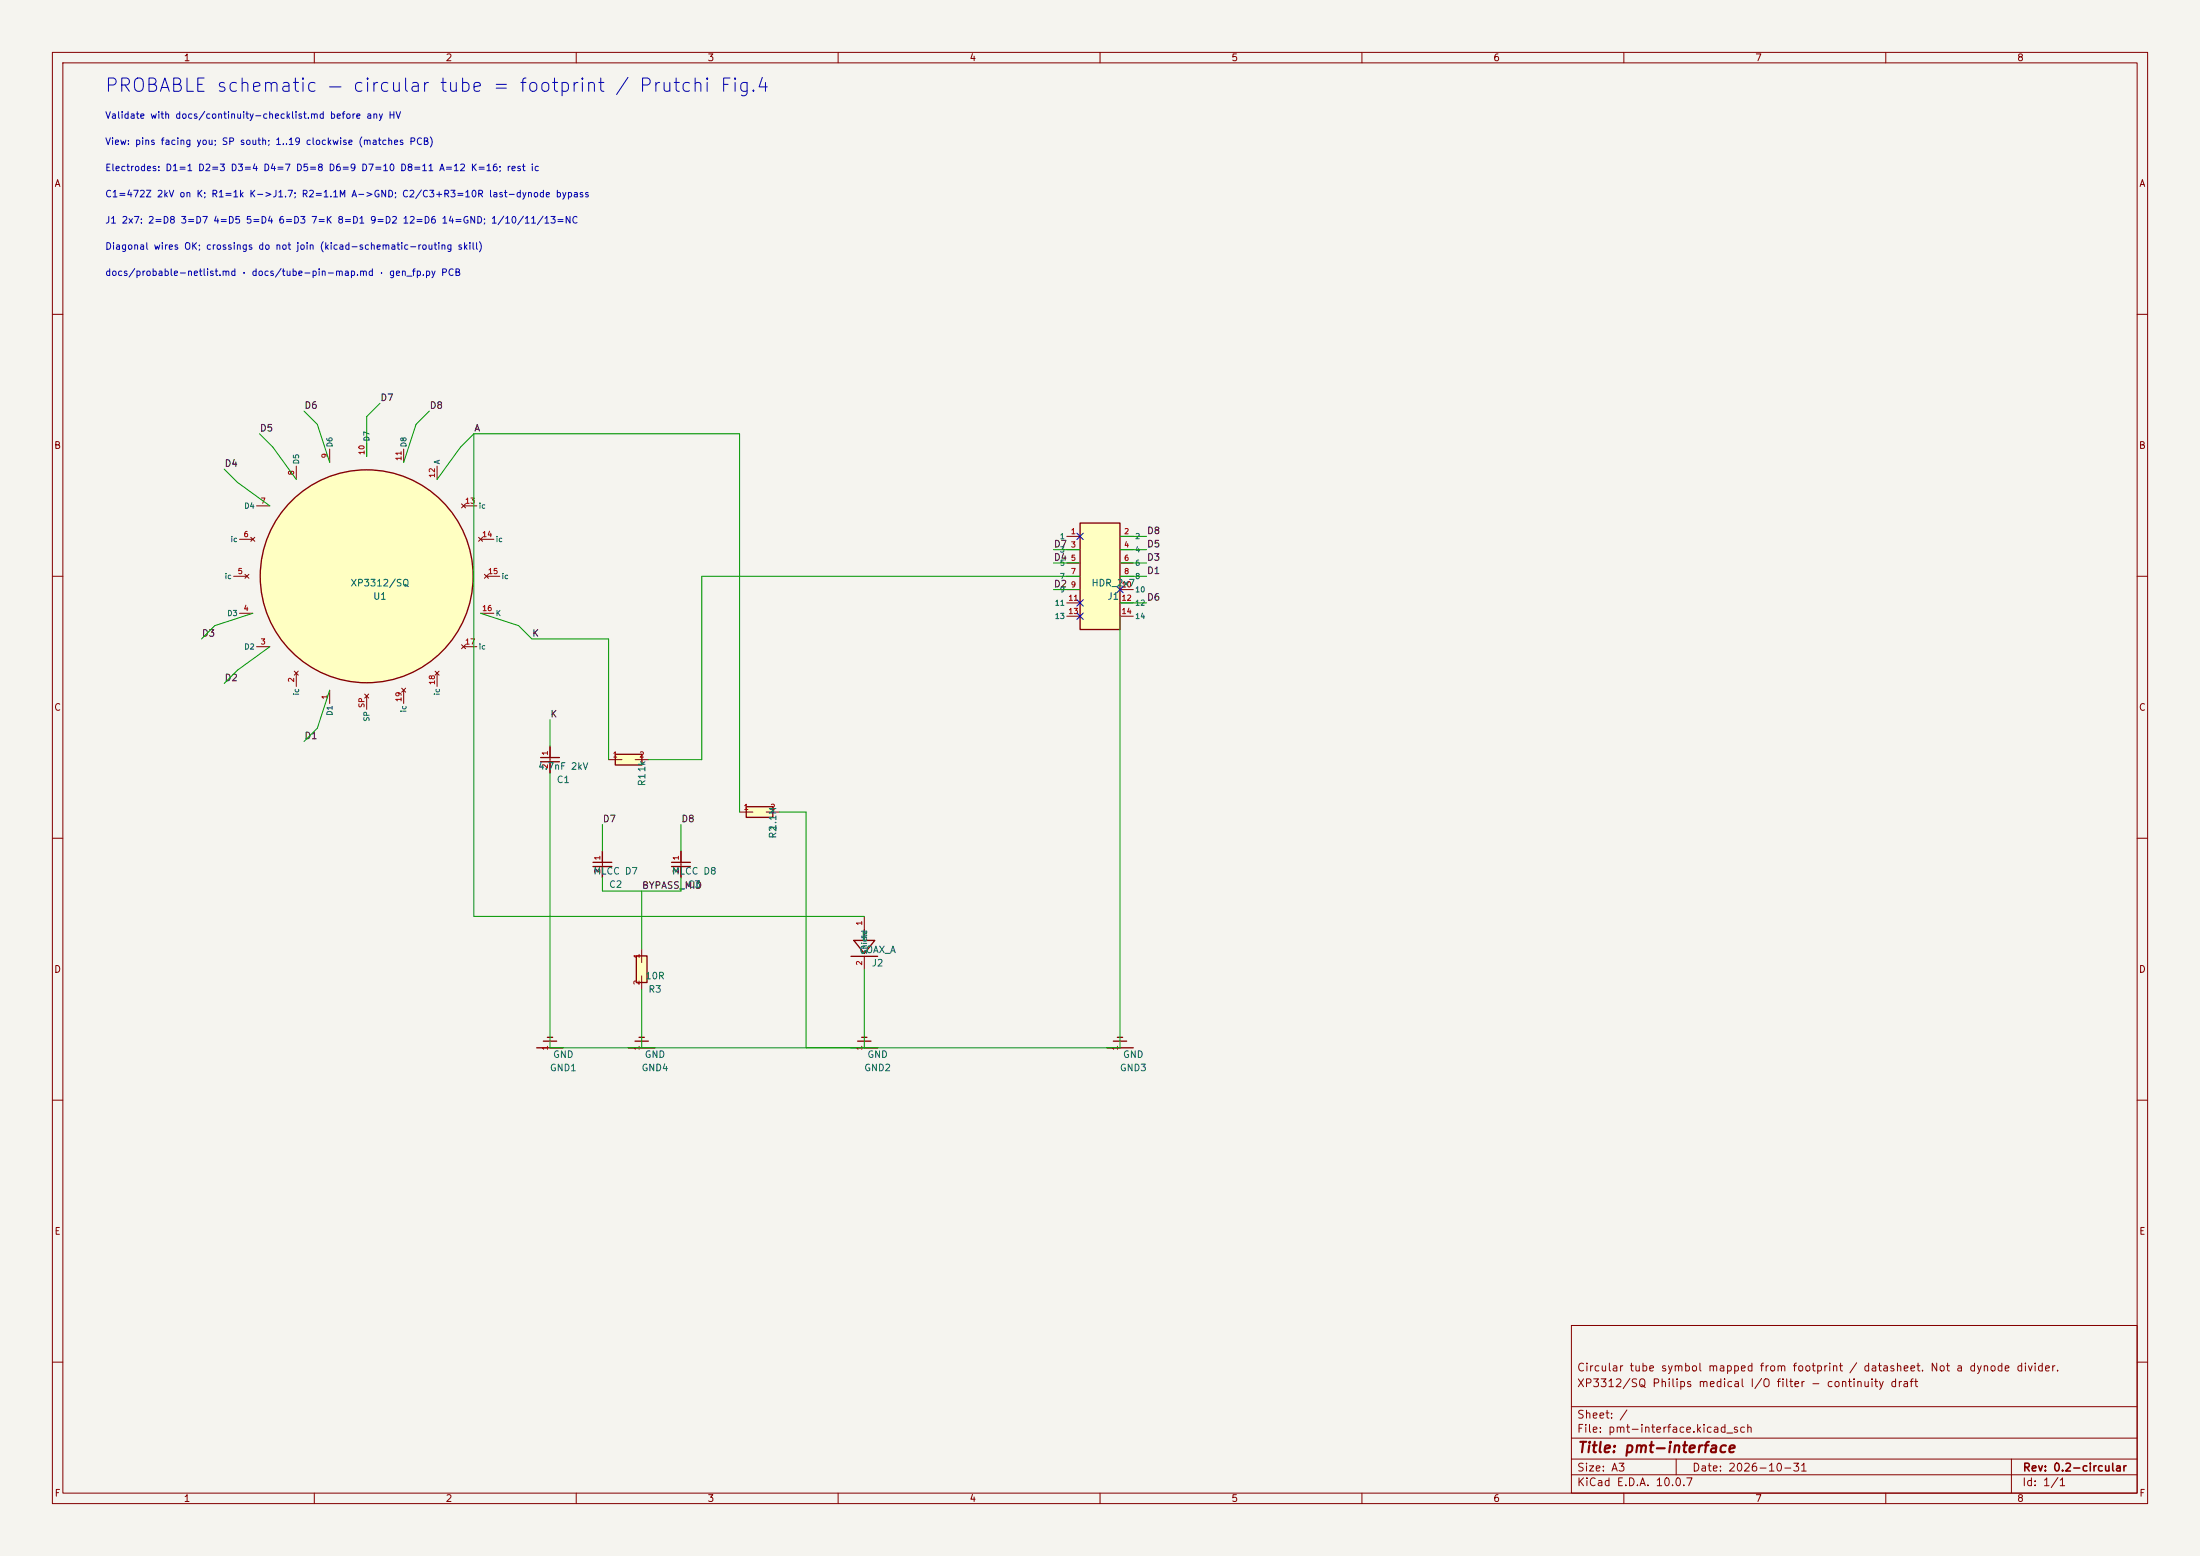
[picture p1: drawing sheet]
<svg xmlns="http://www.w3.org/2000/svg" width="420mm" height="297mm" viewBox="0 0 420 297" stroke-linecap="round" stroke-linejoin="round" font-family="sans-serif">
<path d="M0 0h420v297h-420z" fill="#f5f4ef" stroke="#f5f4ef" stroke-width=".19"/>
<g fill="none" stroke="#840000" stroke-width=".19">
<path d="M10 10h400v277h-400zM12 12h396v273h-396zM60 10v2M110 10v2M160 10v2M210 10v2M260 10v2M310 10v2M360 10v2M10 60h2M408 60h2M10 110h2"/>
<path d="M408 110h2M10 160h2M408 160h2M10 210h2M408 210h2M300 253h108v32h-108zM10 260h2M300 278.5h108M300 274.5h108M300 268.5h108M320 278.5v3M384 278.5v6.5"/>
<path d="M408 260h2M60 285v2M110 285v2M160 285v2M210 285v2M260 285v2M300 281.5h108M310 285v2M360 285v2"/>
</g>
<path d="M206.2 99.8h7.6v20.4h-7.6z" fill="#ffffc2"/>
<g fill="none" stroke="#840000" stroke-width=".25">
<path d="M206.2 99.8h7.6v20.4h-7.6zM103.2 144.6h3.6M103.2 145.4h3.6M105 142.5v2.1M105 145.4v2.1M113.2 164.6h3.6M113.2 165.4h3.6M115 162.5v2.1M115 165.4v2.1M128.2 164.6h3.6M128.2 165.4h3.6M130 162.5v2.1"/>
<path d="M130 165.4v2.1"/>
</g>
<g fill="none" stroke="#840000" stroke-width=".19">
<path d="M203.6 102.4h2.6M203.6 104.9h2.6M203.6 107.5h2.6M203.6 110h2.6M203.6 112.5h2.6M203.6 115.1h2.6M203.6 117.6h2.6M213.8 102.4h2.5M213.8 104.9h2.5M213.8 107.5h2.5M213.8 110h2.5M213.8 112.5h2.5"/>
<path d="M213.8 115.1h2.5M213.8 117.6h2.5M105 142.5v5M115 162.5v5M130 162.5v5"/>
</g>
<path d="M121.5 182.5h2v5h-2z" fill="#ffffc2"/>
<path d="M102.5 200h5M103.7 198.7h2.6M104.5 198h1M120 200h5M121.2 198.7h2.6M121.5 182.5h2v5h-2zM122 198h1" fill="none" stroke="#840000" stroke-width=".25"/>
<path d="M105 200h.1M122.5 200h.1M122.5 181.2v2.5M122.5 186.3v2.5" fill="none" stroke="#840000" stroke-width=".19"/>
<path d="M117.5 144h5v2h-5z" fill="#ffffc2"/>
<path d="M117.5 144h5v2h-5z" fill="none" stroke="#840000" stroke-width=".25"/>
<path d="M116.2 145h2.5M121.3 145h2.5" fill="none" stroke="#840000" stroke-width=".19"/>
<path d="M142.5 154h5v2h-5z" fill="#ffffc2"/>
<g fill="none" stroke="#840000" stroke-width=".25">
<path d="M142.5 154h5v2h-5zM163 179.5h4l-2 2.5zM165 177.5v2M162.5 200h5M162.5 182.5h5M163.7 198.7h2.6M164.5 198h1M211.3 200h5M212.5 198.7h2.6M213.3 198h1"/>
<circle cx="70" cy="110" r="20.3"/>
</g>
<g fill="none" stroke="#840000" stroke-width=".19">
<path d="M49 96.6h2.5M56.6 89v2.5M62.9 85.7v2.6M70 84.6v2.5M77.1 85.7v2.6M83.4 89v2.5M88.1 96.2l.8 .7M88.5 96.6h2.5M88.9 96.2l-.8 .7M44.6 110h2.5M45.7 117.1h2.6M45.7 102.9h2.6"/>
<path d="M46.8 109.6l.7 .8M47.5 109.6l-.7 .8M47.9 102.6l.7 .7M48.6 102.6l-.7 .7M91.4 102.6l.7 .7M91.7 117.1h2.6M91.7 102.9h2.6M92.1 102.6l-.7 .7M92.5 109.6l.7 .8M92.9 110h2.5M93.2 109.6l-.7 .8M49 123.4h2.5"/>
<path d="M56.2 128.1l.7 .8M56.6 128.5v2.5M56.9 128.1l-.7 .8M62.9 131.7v2.6M69.6 132.5l.8 .7M70 132.9v2.5M70.4 132.5l-.8 .7M76.7 131.4l.7 .7M77.1 131.7v2.6M77.4 131.4l-.7 .7M83.1 128.1l.7 .8M83.4 128.5v2.5"/>
<path d="M83.8 128.1l-.7 .8M88.1 123.1l.8 .7M88.5 123.4h2.5M88.9 123.1l-.8 .7M141.2 155h2.5M146.3 155h2.5M165 174.9v2.6M165 200h.1M165 182.5v2.6M213.8 200h.1"/>
</g>
<circle cx="70" cy="110" r="20.3" fill="#ffffc2" stroke="#ffffc2" stroke-width=".19"/>
<g fill="none" stroke="#009600" stroke-width=".19">
<path d="M58 78.5l2.6 2.5 2.3 7.3M72.5 77l-2.5 2.5v7.6M82 78.5l-2.6 2.5-2.3 7.3M42.8 89.5l2.5 2.6 6.2 4.5M49.5 82.8l2.6 2.5 4.5 6.2M90.5 82.8v92.1h74.5M90.5 82.8h50.7v72.2M90.5 82.8l-2.6 2.5-4.5 6.2M48.3 117.1l-7.3 2.3-2.5 2.6M91.7 117.1l7.3 2.3 2.5 2.6h14.7v23M201.1 112.5h5.1M201.1 104.9h5.1"/>
<path d="M201.1 107.5h5.1M206.2 110h-72.2v35h-10.2M213.8 104.9h5.1M213.8 117.6v82.4h-108.8v-52.5M213.8 102.4h5.1M213.8 115.1h5.1M213.8 110h5.1M213.8 107.5h5.1M51.5 123.4l-6.2 4.5-2.5 2.6M62.9 131.7l-2.3 7.3-2.6 2.5M105 137.4v5.1M115 157.4v5.1"/>
<path d="M130 157.4v5.1M148.8 155h5.1v45M115 167.5v2.6h15v-2.6M122.5 170.1v11.1M122.5 188.8v11.2M165 185.1v14.9"/>
</g>
<path d="M205.6 117l1.2 1.2M205.6 101.8l1.2 1.2M205.6 114.5l1.2 1.2M206.8 117l-1.2 1.2M206.8 101.8l-1.2 1.2M206.8 114.5l-1.2 1.2M213.2 111.9l1.2 1.2M214.4 111.9l-1.2 1.2" fill="none" stroke="#000084" stroke-width=".19"/>
<text font-size="2.5" fill="#0000c2" x="19.8" y="18.2">PROBABLE schematic — circular tube = footprint / Prutchi Fig.4</text>
<text font-size="2" fill="#840000" x="301" y="277.8">Title: pmt-interface</text>
<g font-size="1.5" fill="#840000">
<text x="300.9" y="262.1">Circular tube symbol mapped from footprint / datasheet. Not a dynode divider.</text>
<text x="300.9" y="265.1">XP3312/SQ Philips medical I/O filter - continuity draft</text>
<text x="300.9" y="273.8">File: pmt-interface.kicad_sch</text>
<text x="300.9" y="271.1">Sheet: /</text>
<text x="300.9" y="281.2">Size: A3</text>
<text x="322.9" y="281.2">Date: 2026-10-31</text>
<text x="386" y="281.2">Rev: 0.2-circular</text>
<text x="300.9" y="284">KiCad E.D.A. 10.0.7</text>
<text x="385.9" y="284">Id: 1/1</text>
</g>
<g font-size="1.3" fill="#840000">
<text x="35" y="12">1</text>
<text x="85" y="12">2</text>
<text x="135" y="12">3</text>
<text x="185" y="12">4</text>
<text x="235" y="12">5</text>
<text x="285" y="12">6</text>
<text x="335" y="12">7</text>
<text x="385" y="12">8</text>
<text x="10.3" y="36">A</text>
<text x="408.3" y="36">A</text>
<text x="10.2" y="86">B</text>
<text x="408.2" y="86">B</text>
<text x="10.2" y="136">C</text>
<text x="408.2" y="136">C</text>
<text x="10.2" y="186">D</text>
<text x="408.2" y="186">D</text>
<text x="10.3" y="236">E</text>
<text x="408.3" y="236">E</text>
<text x="10.3" y="286">F</text>
<text x="35" y="287">1</text>
<text x="85" y="287">2</text>
<text x="135" y="287">3</text>
<text x="185" y="287">4</text>
<text x="235" y="287">5</text>
<text x="285" y="287">6</text>
<text x="335" y="287">7</text>
<text x="385" y="287">8</text>
<text x="408.3" y="286">F</text>
</g>
<g font-size="1.3" fill="#0000c2">
<text x="20" y="23">Validate with docs/continuity-checklist.md before any HV</text>
<text x="20" y="28">View: pins facing you; SP south; 1..19 clockwise (matches PCB)</text>
<text x="20" y="33">Electrodes: D1=1 D2=3 D3=4 D4=7 D5=8 D6=9 D7=10 D8=11 A=12 K=16; rest ic</text>
<text x="20" y="38">C1=472Z 2kV on K; R1=1k K-&gt;J1.7; R2=1.1M A-&gt;GND; C2/C3+R3=10R last-dynode bypass</text>
<text x="20" y="43">J1 2x7: 2=D8 3=D7 4=D5 5=D4 6=D3 7=K 8=D1 9=D2 12=D6 14=GND; 1/10/11/13=NC</text>
<text x="20" y="48">Diagonal wires OK; crossings do not join (kicad-schematic-routing skill)</text>
<text x="20" y="53">docs/probable-netlist.md · docs/tube-pin-map.md · gen_fp.py PCB</text>
</g>
<g font-size="1.3" fill="#0f0f0f">
<text x="72.5" y="76.9">D7</text>
<text x="49.5" y="82.7">D5</text>
<text x="58" y="78.3">D6</text>
<text x="81.9" y="78.3">D8</text>
<text x="90.4" y="82.7">A</text>
<text x="42.8" y="89.4">D4</text>
<text x="201.1" y="107.3">D4</text>
<text x="201.1" y="104.8">D7</text>
<text x="218.9" y="102.3">D8</text>
<text x="218.9" y="104.8">D5</text>
<text x="218.9" y="107.3">D3</text>
<text x="201.1" y="112.4">D2</text>
<text x="218.9" y="109.9">D1</text>
<text x="218.9" y="115">D6</text>
<text x="38.4" y="121.8">D3</text>
<text x="101.5" y="121.8">K</text>
<text x="42.8" y="130.3">D2</text>
<text x="105" y="137.3">K</text>
<text x="58" y="141.4">D1</text>
<text x="115" y="157.3">D7</text>
<text x="130" y="157.3">D8</text>
<text x="122.5" y="170">BYPASS_MID</text>
</g>
<g font-size="1.3" fill="#006464">
<text x="66.8" y="112.2">XP3312/SQ</text>
<text x="208.3" y="112.2">HDR_2x7</text>
<text x="71.1" y="114.8">U1</text>
<text x="211.3" y="114.8">J1</text>
<text x="102.6" y="147.2">4.7nF 2kV</text>
<text x="106.2" y="149.8">C1</text>
<text x="123.5" y="150.2" transform="rotate(-90 123.5 150.2)">R11k</text>
<text x="148.5" y="160.2" transform="rotate(-90 148.5 160.2)">R2</text>
<text x="148.5" y="158.6" transform="rotate(-90 148.5 158.6)">1.1M</text>
<text x="113.2" y="167.2">MLCC D7</text>
<text x="128.2" y="167.2">MLCC D8</text>
<text x="116.2" y="169.8">C2</text>
<text x="131.2" y="169.8">C3</text>
<text x="163.9" y="182.2">COAX_A</text>
<text x="166.3" y="184.8">J2</text>
<text x="123.1" y="187.2">10R</text>
<text x="123.7" y="189.8">R3</text>
<text x="105.5" y="202.2">GND</text>
<text x="123" y="202.2">GND</text>
<text x="165.5" y="202.2">GND</text>
<text x="214.3" y="202.2">GND</text>
<text x="104.9" y="204.8">GND1</text>
<text x="122.4" y="204.8">GND4</text>
<text x="164.9" y="204.8">GND2</text>
<text x="213.7" y="204.8">GND3</text>
</g>
<g font-size="1" fill="#006464">
<text x="57.3" y="88.7" transform="rotate(-90 57.3 88.7)">D5</text>
<text x="63.7" y="85.5" transform="rotate(-90 63.7 85.5)">D6</text>
<text x="70.8" y="84.3" transform="rotate(-90 70.8 84.3)">D7</text>
<text x="77.8" y="85.5" transform="rotate(-90 77.8 85.5)">D8</text>
<text x="84.2" y="88.7" transform="rotate(-90 84.2 88.7)">A</text>
<text x="46.5" y="97.3">D4</text>
<text x="91.3" y="97.3">ic</text>
<text x="43.9" y="103.7">ic</text>
<text x="94.5" y="103.7">ic</text>
<text x="202.2" y="103.1">1</text>
<text x="202.2" y="105.7">3</text>
<text x="216.6" y="103.1">2</text>
<text x="216.6" y="105.7">4</text>
<text x="42.8" y="110.8">ic</text>
<text x="95.7" y="110.8">ic</text>
<text x="202.2" y="108.2">5</text>
<text x="202.2" y="110.8">7</text>
<text x="202.2" y="113.3">9</text>
<text x="216.6" y="108.2">6</text>
<text x="216.6" y="110.8">8</text>
<text x="216.6" y="113.3">10</text>
<text x="43.3" y="117.8">D3</text>
<text x="94.5" y="117.8">K</text>
<text x="201.3" y="115.8">11</text>
<text x="201.3" y="118.4">13</text>
<text x="216.6" y="115.8">12</text>
<text x="216.6" y="118.4">14</text>
<text x="46.5" y="124.2">D2</text>
<text x="91.3" y="124.2">ic</text>
<text x="57.3" y="132.8" transform="rotate(-90 57.3 132.8)">ic</text>
<text x="63.7" y="136.7" transform="rotate(-90 63.7 136.7)">D1</text>
<text x="70.8" y="137.8" transform="rotate(-90 70.8 137.8)">SP</text>
<text x="77.8" y="136.1" transform="rotate(-90 77.8 136.1)">ic</text>
<text x="84.2" y="132.8" transform="rotate(-90 84.2 132.8)">ic</text>
<text x="165.8" y="179.3" transform="rotate(-90 165.8 179.3)">In</text>
<text x="165.8" y="182.3" transform="rotate(-90 165.8 182.3)">Shield</text>
</g>
<g font-size="1" fill="#a90000">
<text x="62.8" y="87.6" transform="rotate(-90 62.8 87.6)">9</text>
<text x="69.8" y="86.9" transform="rotate(-90 69.8 86.9)">10</text>
<text x="76.9" y="88.1" transform="rotate(-90 76.9 88.1)">11</text>
<text x="56.4" y="90.8" transform="rotate(-90 56.4 90.8)">8</text>
<text x="83.3" y="91.3" transform="rotate(-90 83.3 91.3)">12</text>
<text x="49.7" y="96.4">7</text>
<text x="88.7" y="96.4">13</text>
<text x="46.4" y="102.8">6</text>
<text x="91.9" y="102.8">14</text>
<text x="204.3" y="102.2">1</text>
<text x="204.3" y="104.7">3</text>
<text x="204.3" y="107.3">5</text>
<text x="214.5" y="102.2">2</text>
<text x="214.5" y="104.7">4</text>
<text x="214.5" y="107.3">6</text>
<text x="45.3" y="109.8">5</text>
<text x="93.1" y="109.8">15</text>
<text x="204.3" y="109.8">7</text>
<text x="204.3" y="112.4">9</text>
<text x="214" y="112.4">10</text>
<text x="214.5" y="109.8">8</text>
<text x="46.4" y="116.9">4</text>
<text x="91.9" y="116.9">16</text>
<text x="203.9" y="114.9">11</text>
<text x="203.9" y="117.4">13</text>
<text x="214" y="114.9">12</text>
<text x="214" y="117.4">14</text>
<text x="49.7" y="123.3">3</text>
<text x="88.7" y="123.3">17</text>
<text x="56.4" y="130.3" transform="rotate(-90 56.4 130.3)">2</text>
<text x="83.3" y="130.8" transform="rotate(-90 83.3 130.8)">18</text>
<text x="62.8" y="133.6" transform="rotate(-90 62.8 133.6)">1</text>
<text x="69.8" y="135.2" transform="rotate(-90 69.8 135.2)">SP</text>
<text x="76.9" y="134.1" transform="rotate(-90 76.9 134.1)">19</text>
<text x="104.8" y="146.9" transform="rotate(-90 104.8 146.9)">2</text>
<text x="104.8" y="144.3" transform="rotate(-90 104.8 144.3)">1</text>
<text x="116.9" y="144.8">1</text>
<text x="122" y="144.8">2</text>
<text x="141.9" y="154.8">1</text>
<text x="147" y="154.8">2</text>
<text x="114.8" y="166.9" transform="rotate(-90 114.8 166.9)">2</text>
<text x="114.8" y="164.3" transform="rotate(-90 114.8 164.3)">1</text>
<text x="129.8" y="166.9" transform="rotate(-90 129.8 166.9)">2</text>
<text x="129.8" y="164.3" transform="rotate(-90 129.8 164.3)">1</text>
<text x="164.8" y="176.8" transform="rotate(-90 164.8 176.8)">1</text>
<text x="122.3" y="183" transform="rotate(-90 122.3 183)">1</text>
<text x="164.8" y="184.4" transform="rotate(-90 164.8 184.4)">2</text>
<text x="122.3" y="188.1" transform="rotate(-90 122.3 188.1)">2</text>
<text x="104.8" y="200.6" transform="rotate(-90 104.8 200.6)">1</text>
<text x="122.3" y="200.6" transform="rotate(-90 122.3 200.6)">1</text>
<text x="164.8" y="200.6" transform="rotate(-90 164.8 200.6)">1</text>
<text x="213.6" y="200.6" transform="rotate(-90 213.6 200.6)">1</text>
</g>
</svg>
